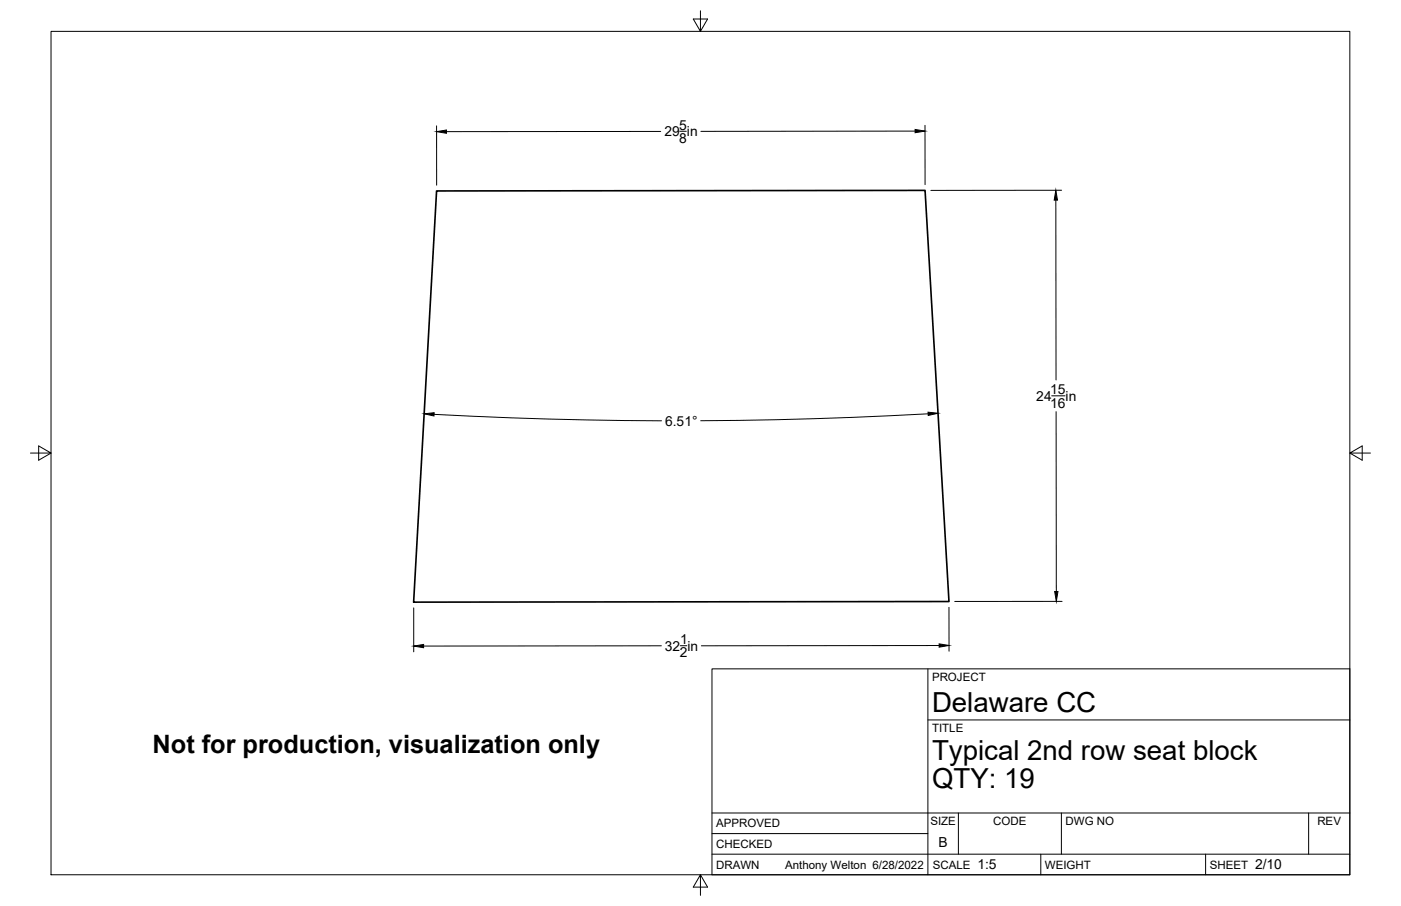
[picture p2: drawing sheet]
<svg xmlns="http://www.w3.org/2000/svg" width="432mm" height="279mm" viewBox="0 0 432 279" stroke-linecap="round" stroke-linejoin="round" font-family="sans-serif">
<!-- layer: Visible -->
<path d="M134.6 58.9l150.5-.2 7.4 126.8-165 .2z" fill="none" stroke="#000" stroke-width=".51"/>
<!-- layer: Border -->
<path d="M15.7 9.7h400.3v260.1h-400.3zM215.9 3.3v6.4l-2.2-3.8h4.4l-2.2 3.8M9.4 139.7h6.3l-3.8-2.2v4.4l3.8-2.2M416 139.7l3.8 2.2v-4.4l-3.8 2.2h6.4M215.9 269.8l2.2 3.8h-4.4l2.2-3.8v6.3" fill="none" stroke="#000" stroke-width=".31"/>
<!-- layer: Titleblock -->
<path d="M219.4 206.3h196.6v63.5h-196.6zM286 206.3v63.5M286 222h130M219.4 257.1h66.6M219.4 250.7h196.6M295.4 250.7v12.7M327.1 250.7v12.7M403.3 250.7v12.7M219.4 263.4h196.6M320.8 263.4v6.4M371.6 263.4v6.4" fill="none" stroke="#000" stroke-width=".31"/>
<!-- layer: Dimensions -->
<g fill="none" stroke="#000" stroke-width=".31">
<path d="M134.6 38.8v18.3M285.1 38.7v18.2M203.6 40.5l-66 .1M209.5 40.5h2M282 40.4l-66 .1M327.2 58.7h-40.3M325.4 61.7l.1 55.5M133.8 127.8l35 1.4 35.1 .6M286.1 127.6l-35.1 1.5-35 .7M324.1 122.1h4.1M325.5 127l.1 55.4M127.5 187.5v13.5"/>
<path d="M203.8 199.2h-73.2M209.7 199.1h2M289.5 199.1l-73.3 .1M292.5 187.3v13.5M327.3 185.5h-33"/>
</g>
<path d="M282 39.9l3.1 .5-3.1 .5zM134.6 40.6l3-.5v1zM325.4 58.7l.5 3h-1zM130.7 127.6l3.1-.3v1zM286 127.1l3.1 .3-3 .7zM127.5 199.2l3.1-.5v1zM289.5 198.6l3 .5-3 .5zM325.1 182.4h1l-.5 3.1z" fill="#000" stroke="#000" stroke-width=".31"/>
<g font-size="8.5">
<text x="287.3" y="219.5">Delaware CC</text>
<text x="287.3" y="234.5">Typical 2nd row seat block</text>
<text x="287.3" y="243.1">QTY: 19</text>
</g>
<text font-size="7.8" x="47" y="232.4">Not for production, visualization only</text>
<g font-size="4.3">
<text x="209.3" y="40">5</text>
<text x="204.8" y="42">29 in</text>
<text x="209.3" y="44.1">8</text>
<text x="319.4" y="123.6">24</text>
<text x="323.7" y="121.6">15</text>
<text x="323.7" y="125.7">16</text>
<text x="328.4" y="123.6">in</text>
<text x="205" y="131.3">6.51°</text>
<text x="204.9" y="200.7">32 in</text>
<text x="209.5" y="202.7">2</text>
<text x="209.7" y="198.6">1</text>
<text x="289.3" y="261.2">B</text>
<text x="301.2" y="268.1">1:5</text>
<text x="386.8" y="268.1">2/10</text>
</g>
<g font-size="3.5">
<text x="287.3" y="210.1">PROJECT</text>
<text x="287.3" y="225.8">TITLE</text>
<text x="220.7" y="255.2">APPROVED</text>
<text x="286.7" y="254.5">SIZE</text>
<text x="306.1" y="254.5">CODE</text>
<text x="328.4" y="254.5">DWG NO</text>
<text x="406" y="254.5">REV</text>
<text x="220.7" y="261.5">CHECKED</text>
<text x="220.7" y="267.9">DRAWN</text>
<text x="242" y="267.9">Anthony Welton 6/28/2022</text>
<text x="287.5" y="267.9">SCALE</text>
<text x="322.1" y="267.9">WEIGHT</text>
<text x="372.9" y="267.9">SHEET</text>
</g>
</svg>
